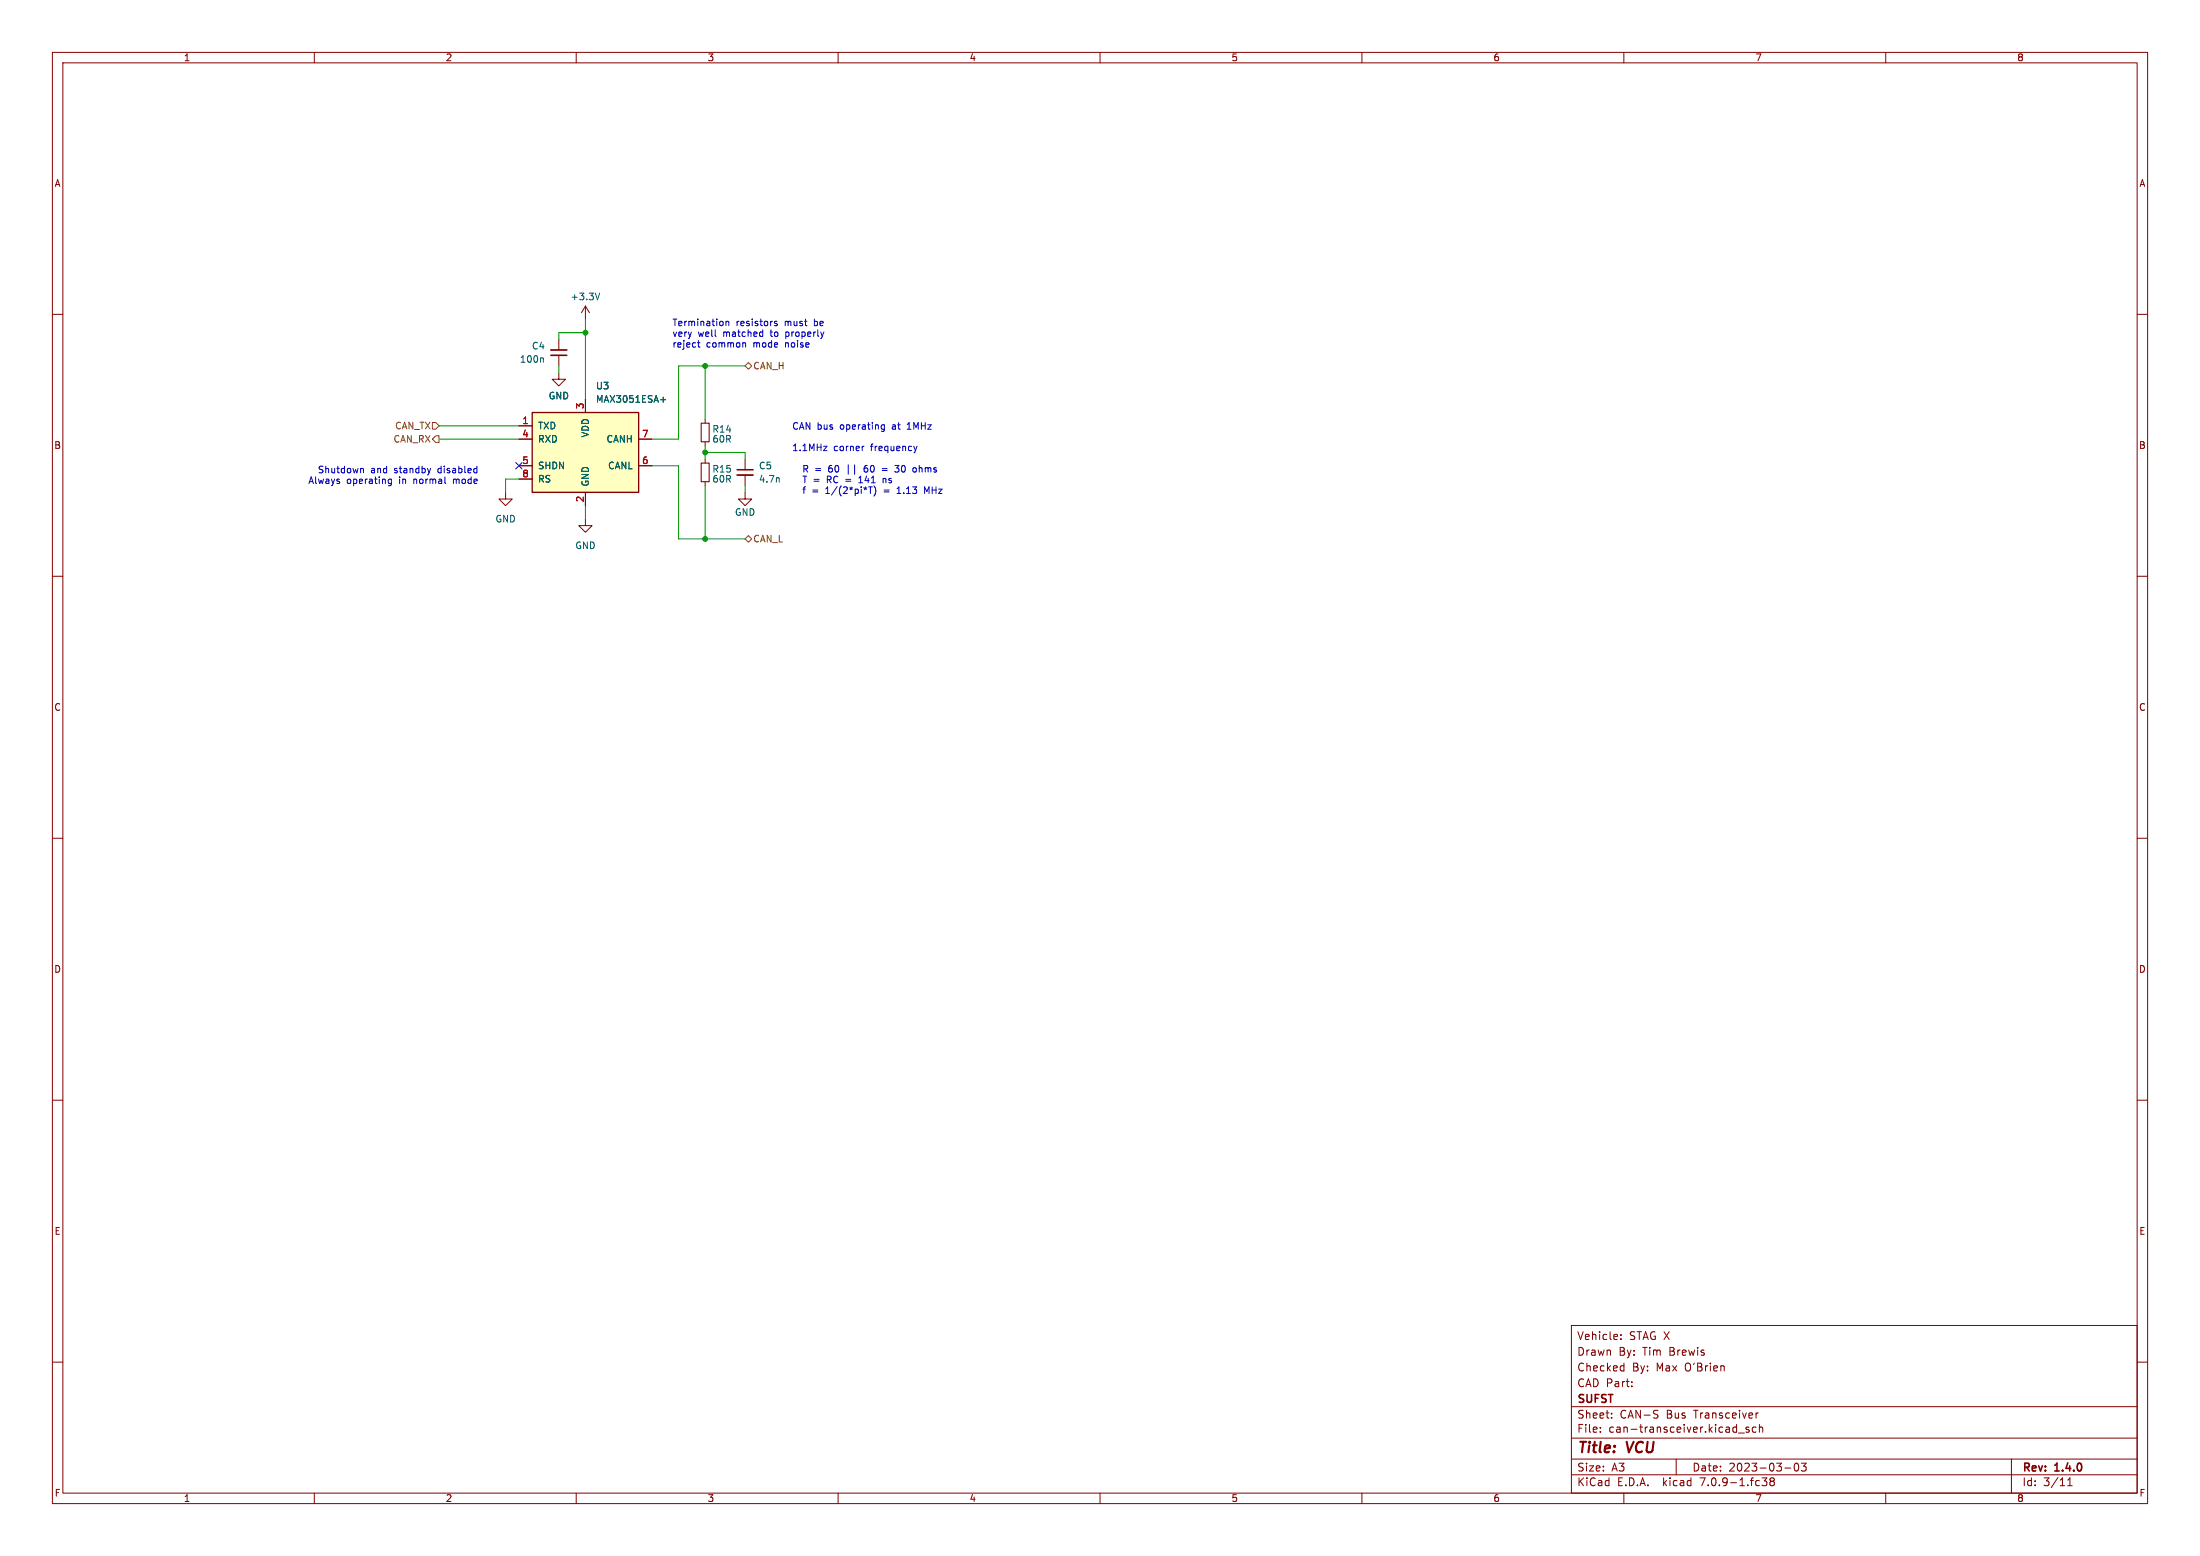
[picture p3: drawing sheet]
<svg xmlns="http://www.w3.org/2000/svg" width="420mm" height="297mm" viewBox="0 0 420 297" stroke-linecap="round" stroke-linejoin="round" font-family="sans-serif">
<g fill="none" stroke="#840000" stroke-width=".19">
<path d="M10 10h400v277h-400zM12 12h396v273h-396zM60 10v2M110 10v2M160 10v2M210 10v2M260 10v2M310 10v2M360 10v2M10 60h2M111.8 58.4l-.8 1.3M111.8 58.4v2.6"/>
<path d="M111.8 58.4l.7 1.3M408 60h2M106.7 71.1v1.3h-1.3l1.3 1.3 1.2-1.3h-1.2M106.7 64.8v2M106.7 67.8v2.1M111.8 76.2v2.5M96.5 94v1.3h1.3l-1.3 1.2-1.3-1.2h1.3M99.1 81.3h2.5M99.1 83.8h2.5M99.1 88.9h2.5M99.1 91.4h2.5M111.8 99.1v1.2h1.2l-1.2 1.3-1.3-1.3h1.3"/>
<path d="M111.8 94v2.5M121.9 83.8h2.6M121.9 88.9h2.6M134.6 80v.8M134.6 84.3v.8M134.6 87.6v.8M134.6 91.9v.8M142.2 94v1.3h1.3l-1.3 1.2-1.2-1.2h1.2M142.2 87.6v2.1M142.2 90.7v2M10 110h2M408 110h2"/>
<path d="M10 160h2M408 160h2M10 210h2M408 210h2M10 260h2M300 253h108v32h-108zM309.4 255.5v.2M309.4 254.8v.1M408 260h2M300 278.5h108M300 274.5h108M300 268.5h108"/>
<path d="M305.5 273.2v.2M305.5 272.5v.1M307.7 270.5v.2M307.7 269.8v.1M309.6 260.7l.4 .1M310 260.2v1.5M310 261.6l-.4 .1M311.5 264.5v.2M311.5 263.8v.1M316.2 270l.3 .3-.1 .2-.2 .2M316.3 269.2l.2 .1M320 278.5v3"/>
<path d="M331.9 273.5h1.1M333.9 272.5l-.4-.1-.2 .2 .1 .2 .5 .2v.3h-.6M335.2 272.5l-.4-.1-.3 .3 .2 .6h.5M335.2 269.7v1M335.7 269.7l-.3 .1-.2 .2M335.9 272.5l.2-.1 .3 .1 .1 .9M335.9 271.9v1.5M342.7 279.4l.2-.1a.8 .8 0 0 1 .5 .7 .8 .8 0 0 1-.5 .8 1 1 0 0 1-.2-1.4zM343.9 279.3h.9l-.5 .6 .4 .1v.6l-.2 .2-.6-.2M384 278.5v6.5M60 285v2M110 285v2"/>
<path d="M160 285v2M210 285v2M260 285v2M300 281.5h108M310 285v2M336.4 282.1h.9l-.5 .6 .4 .1v.6l-.2 .2-.6-.1M338.2 282.7l-.3-.3 .3-.3h.2l.3 .3-.3 .3M338.2 282.7l-.3 .3v.3l.3 .3h.2l.3-.3v-.4l-.3-.2M338.2 282.7h.2M340.7 280.2h1.2M360 285v2M394.7 283.6h.9"/>
<path d="M394.7 282.5l.5-.4v1.5"/>
</g>
<path d="M114.5 56l-.4 1.2M103.5 68.3l.2 .2v.7M126.1 76.3h1M126.6 75.8v1M148.7 91.2l.1 .8" fill="none" stroke="#006464" stroke-width=".19"/>
<path d="M101.6 78.7h20.3v15.3h-20.3z" fill="#ffffc2" stroke="#ffffc2" stroke-width=".19"/>
<path d="M101.6 78.7h20.3v15.3h-20.3z" fill="none" stroke="#840000" stroke-width=".25"/>
<path d="M105.2 66.8h3M140.7 90.7h3.1" fill="none" stroke="#840000" stroke-width=".33"/>
<path d="M105.2 67.8h3M140.7 89.7h3.1" fill="none" stroke="#840000" stroke-width=".3"/>
<path d="M133.9 88.4h1.5v3.5h-1.5zM133.9 80.8h1.5v3.5h-1.5z" fill="none" stroke="#840000" stroke-width=".2"/>
<path d="M142.2 69.9l.7-.7 .6 .7-.6 .6zM82.5 80.6h.7l.6 .7-.6 .6h-.7zM83.2 83.2h.6v1.3h-.6l-.7-.7zM142.2 102.9l.7-.7 .6 .7-.6 .6z" fill="none" stroke="#725600" stroke-width=".19"/>
<g fill="none" stroke="#0000c2" stroke-width=".19">
<path d="M133.1 65.4h.5M133.3 65v1.1l.3 .2M138.6 61.3v.9M138.6 61.4l.2-.1 .3 .1v.8M142 65.4l.3 .2v.7M145.2 63.4h.4M145.6 62.9v1.3M145.6 64.2h-.4M148.3 61.4l-.3-.1-.2 .2 .1 .2 .4 .1v.3h-.5M68.9 89.5h.4l.1 .8M74.7 91.4v1.1l-.2 .2h-.3M74.7 91.5l-.4-.1-.2 .3 .1 .5h.5"/>
<path d="M82.2 89.4l-.3 .9M90.9 89.4l.1 .1M91 89v1.3M91 90.2l-.1 .1M157.2 85.2h.7l-.7 .8h.7M157.6 94.2h.8M157.8 93.2l-.2 .1M163.9 92.2h.8M163.9 91.2l.4-.3v1.3M165 85.2h-.3M165.3 88.8l-.1 .1a.85 .85 0 0 0 0 1.2h.2M165.4 89.3l-.3 .1-.1 .2"/>
<path d="M166.2 92.9v1.3M166.9 92.8a1.47 1.47 0 0 1-.1 1.9M168.3 81.9h.5M168.3 81.1h.5M168.4 89.4h1M168.4 89.8h1M168.6 91.3v.9M168.6 91.4l.3-.1 .2 .2M168.8 93.5h.9M168.8 93.9h.9M168.8 81.1v1l-.2 .3-.3-.1M170.8 88.8h.8l-.4 .5 .3 .1 .1 .2"/>
<path d="M171.2 94.2h.8M171.2 93.3l.4-.4v1.3M171.6 89.9l-.2 .2h-.4M173.2 81.9h.7M173.3 81h-.1M174.5 85.2l.3 .8M174.5 89.3h.3l.1 .2v.5l-.4 .1M174.8 86l-.2 .3M175.1 85.2l-.3 .8M177.4 92.9l-.5 .9-.4-.9v1.3"/>
</g>
<g fill="none" stroke="#009600" stroke-width=".19">
<path d="M106.7 69.9v1.2M111.8 61v15.2M111.8 63.5h-5.1v1.3M134.6 69.9v10.1M142.2 69.9h-12.7v13.9h-5M83.8 83.8h15.3M83.8 81.3h15.3M99.1 91.4h-2.6v2.6M111.8 96.5v2.6M124.5 88.9h5v14h12.7M134.6 85.1v2.5M134.6 92.7v10.2"/>
<path d="M134.6 86.4h7.6v1.2M142.2 92.7v1.3"/>
</g>
<path d="M98.5 88.3l1.2 1.2M99.7 88.3l-1.2 1.2" fill="none" stroke="#000084" stroke-width=".19"/>
<g fill="#009600" stroke="#009600" stroke-width=".19">
<circle cx="134.6" cy="69.9" r=".46"/>
<circle cx="134.6" cy="102.9" r=".46"/>
<circle cx="134.6" cy="86.4" r=".46"/>
<circle cx="111.8" cy="63.5" r=".46"/>
</g>
<g font-size="2.8" fill="#840000">
<text x="301" y="277.9">Title:</text>
<text x="310.6" y="277.9">VCU</text>
</g>
<g font-size="2.1" fill="#840000">
<text x="301" y="256">Vehicle:</text>
<text x="311" y="256">STAG X</text>
<text x="301" y="262">Checked</text>
<text x="301" y="259">Drawn</text>
<text x="309" y="259">By:</text>
<text x="311.6" y="262">By:</text>
<text x="313.7" y="259">Tim</text>
<text x="316.2" y="262">Max</text>
<text x="318.8" y="259">Brewis</text>
<text x="321.8" y="262">O'Brien</text>
<text x="301" y="268.2">SUFST</text>
<text x="301" y="265">CAD Part:</text>
<text x="301" y="273.7">File:</text>
<text x="301" y="271">Sheet:</text>
<text x="307.1" y="273.7">can-transceiver.kicad_sch</text>
<text x="309.2" y="271">CAN-S</text>
<text x="318.2" y="271">Bus</text>
<text x="323.5" y="271">Transceiver</text>
<text x="301" y="281.1">Size:</text>
<text x="307.6" y="281.1">A3</text>
<text x="323" y="281.1">Date:</text>
<text x="330" y="281.1">2023-03-03</text>
<text x="386" y="281.3">Rev:</text>
<text x="392.4" y="281.3">1.4.0</text>
<text x="301" y="283.9">KiCad</text>
<text x="308.7" y="283.9">E.D.A.</text>
<text x="317.6" y="283.9">kicad</text>
<text x="324.8" y="283.9">7.0.9-1.fc38</text>
<text x="386" y="283.9">Id:</text>
<text x="390.1" y="283.9">3/11</text>
</g>
<g font-size="1.8" fill="#840000">
<text x="35" y="11.9">1</text>
<text x="85" y="11.9">2</text>
<text x="135" y="11.9">3</text>
<text x="185" y="11.9">4</text>
<text x="235" y="11.9">5</text>
<text x="285" y="11.9">6</text>
<text x="335" y="11.9">7</text>
<text x="385" y="11.9">8</text>
<text x="10.3" y="35.9">A</text>
<text x="408.3" y="35.9">A</text>
<text x="10.3" y="85.9">B</text>
<text x="408.2" y="85.9">B</text>
<text x="10.3" y="135.9">C</text>
<text x="408.2" y="135.9">C</text>
<text x="10.3" y="185.9">D</text>
<text x="408.2" y="185.9">D</text>
<text x="10.3" y="235.9">E</text>
<text x="408.3" y="235.9">E</text>
<text x="10.3" y="285.9">F</text>
<text x="35" y="286.9">1</text>
<text x="85" y="286.9">2</text>
<text x="135" y="286.9">3</text>
<text x="185" y="286.9">4</text>
<text x="235" y="286.9">5</text>
<text x="285" y="286.9">6</text>
<text x="335" y="286.9">7</text>
<text x="385" y="286.9">8</text>
<text x="408.3" y="285.9">F</text>
</g>
<g font-size="1.8" fill="#006464">
<text x="108.8" y="57.5">+3.3V</text>
<text x="99.1" y="69.4">100n</text>
<text x="101.4" y="66.9">C4</text>
<text x="104.6" y="76.4">GND</text>
<text x="113.7" y="74.5">U3</text>
<text x="113.7" y="77.1">MAX3051ESA+</text>
<text x="102.6" y="82.1">TXD</text>
<text x="112.6" y="83.6" transform="rotate(-90 112.6 83.6)">VDD</text>
<text x="135.9" y="82.8">R14</text>
<text x="102.6" y="84.7">RXD</text>
<text x="102.6" y="89.8">SHDN</text>
<text x="115.7" y="84.7">CANH</text>
<text x="116" y="89.8">CANL</text>
<text x="135.9" y="84.7">60R</text>
<text x="144.8" y="89.8">C5</text>
<text x="102.6" y="92.3">RS</text>
<text x="112.6" y="93" transform="rotate(-90 112.6 93)">GND</text>
<text x="135.9" y="90.4">R15</text>
<text x="135.9" y="92.3">60R</text>
<text x="144.8" y="92.3">4.7n</text>
<text x="94.5" y="99.9">GND</text>
<text x="140.2" y="98.7">GND</text>
<text x="109.7" y="105">GND</text>
</g>
<g font-size="1.8" fill="#0000c2">
<text x="128.3" y="62.3">Termination</text>
<text x="128.3" y="64.4">very</text>
<text x="133.3" y="64.4">well</text>
<text x="138.2" y="64.4">matched</text>
<text x="140.5" y="62.3">resistors</text>
<text x="147.4" y="64.4">to</text>
<text x="149.9" y="62.3">must</text>
<text x="150.4" y="64.4">properly</text>
<text x="155.7" y="62.3">be</text>
<text x="128.3" y="66.4">reject</text>
<text x="134.8" y="66.4">common</text>
<text x="143.9" y="66.4">mode</text>
<text x="150.2" y="66.4">noise</text>
<text x="151.1" y="82.1">CAN bus</text>
<text x="160.5" y="82.1">operating</text>
<text x="170.6" y="82.1">at</text>
<text x="173.7" y="82.1">1MHz</text>
<text x="151.1" y="86.2">1.1MHz</text>
<text x="159.1" y="86.2">corner</text>
<text x="166.4" y="86.2">frequency</text>
<text x="58.8" y="92.5">Always</text>
<text x="60.6" y="90.4">Shutdown</text>
<text x="66.2" y="92.5">operating</text>
<text x="70.8" y="90.4">and</text>
<text x="75.4" y="90.4">standby</text>
<text x="76.3" y="92.5">in</text>
<text x="79.2" y="92.5">normal</text>
<text x="83.9" y="90.4">disabled</text>
<text x="87" y="92.5">mode</text>
<text x="153.5" y="90.3">R =</text>
<text x="153.5" y="92.3">T =</text>
<text x="153.5" y="94.4">f</text>
<text x="155.4" y="94.4">=</text>
<text x="158.1" y="94.4">1/(2*pi*T)</text>
<text x="158.4" y="92.3">RC =</text>
<text x="158.7" y="90.3">60</text>
<text x="162.2" y="90.3">||</text>
<text x="164.8" y="92.3">141</text>
<text x="165.8" y="90.3">60</text>
<text x="169.4" y="90.3">=</text>
<text x="169.6" y="92.3">ns</text>
<text x="172.1" y="94.4">1.13</text>
<text x="172.2" y="90.3">30</text>
<text x="175.8" y="90.3">ohms</text>
<text x="177.5" y="94.4">MHz</text>
</g>
<g font-size="1.8" fill="#725600">
<text x="143.7" y="70.7">CAN_H</text>
<text x="75.3" y="82.1">CAN_TX</text>
<text x="75" y="84.7">CAN_RX</text>
<text x="143.7" y="103.7">CAN_L</text>
</g>
<g font-size="1.8" fill="#a90000">
<text x="99.6" y="81">1</text>
<text x="99.6" y="83.6">4</text>
<text x="111.5" y="78.2" transform="rotate(-90 111.5 78.2)">3</text>
<text x="122.5" y="83.6">7</text>
<text x="99.6" y="88.6">5</text>
<text x="122.5" y="88.6">6</text>
<text x="99.6" y="91.2">8</text>
<text x="111.5" y="96" transform="rotate(-90 111.5 96)">2</text>
</g>
</svg>
